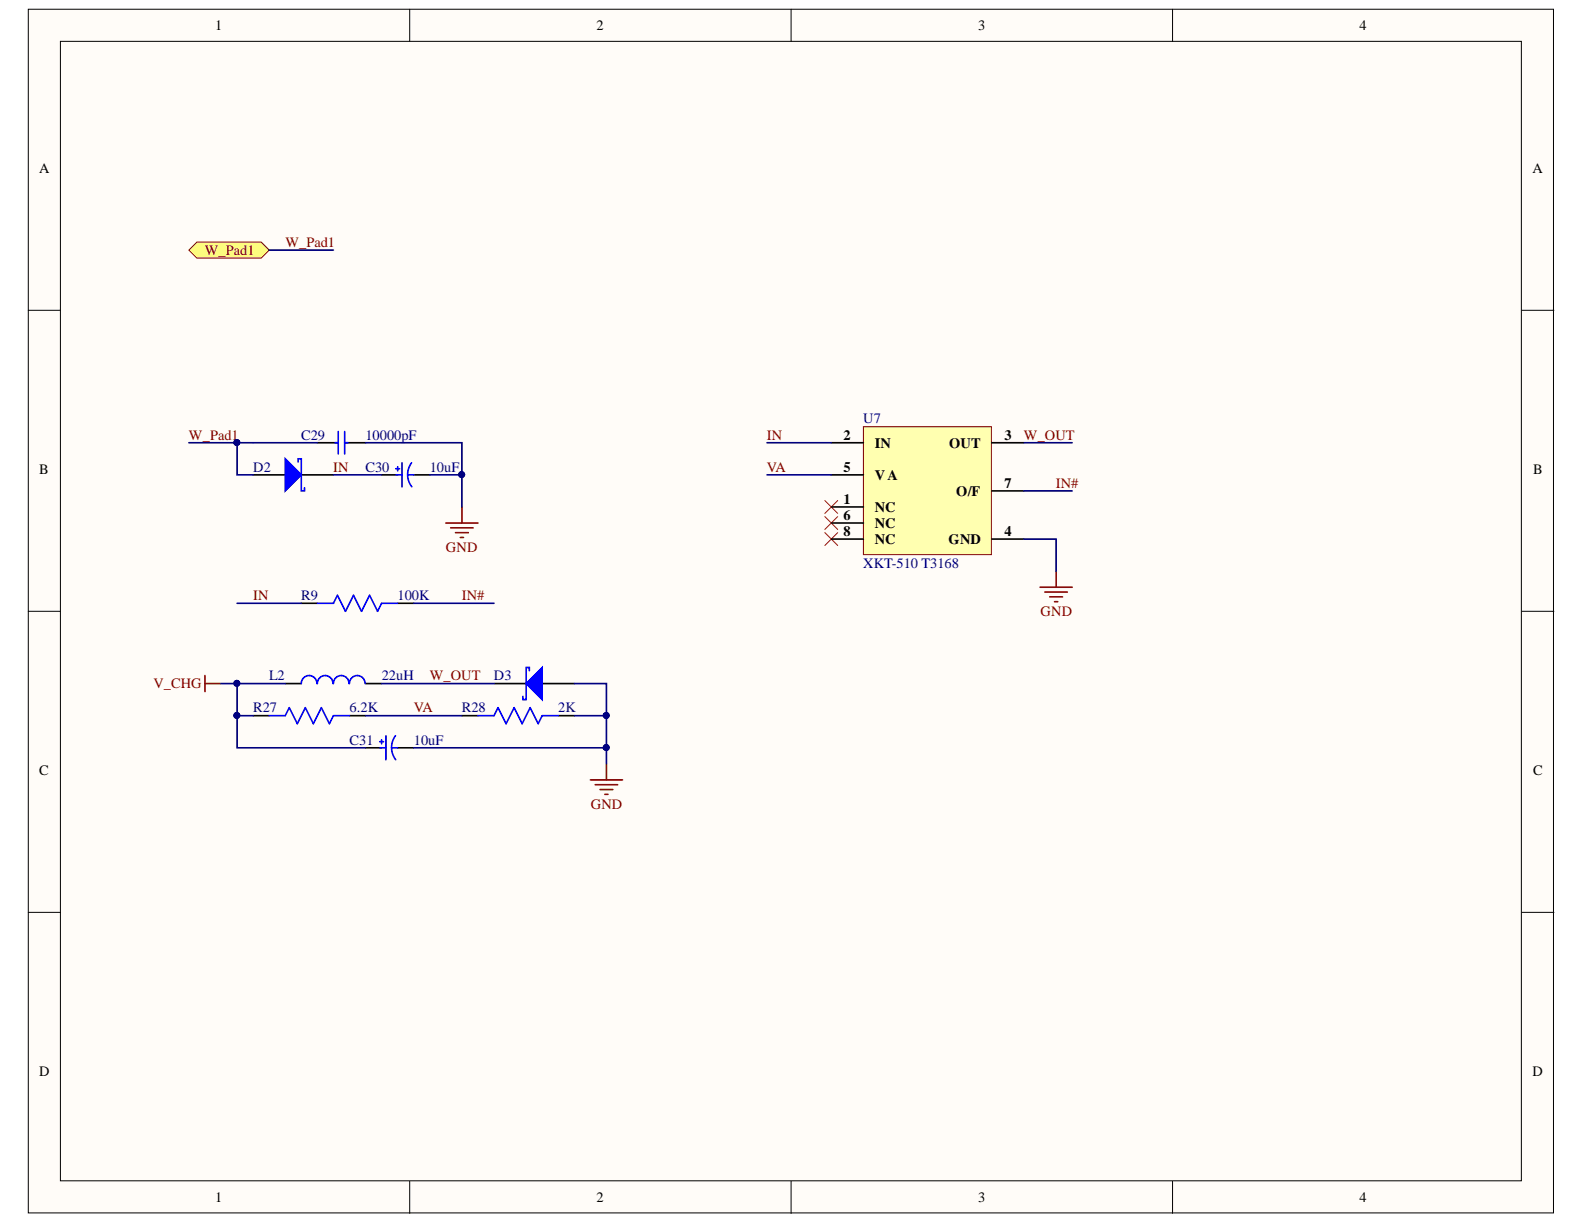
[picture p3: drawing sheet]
<svg xmlns="http://www.w3.org/2000/svg" width="279mm" height="216mm" viewBox="0 0 279 216" stroke-linecap="round" stroke-linejoin="round" font-family="sans-serif">
<g fill="#fffcf8" stroke="#000" stroke-width=".18">
<path d="M5 1.6h269v212.3h-269z"/>
<path d="M10.7 7.3h257.7v201h-257.7z"/>
</g>
<path d="M72.3 1.6v5.7M139.5 1.6v5.7M206.8 1.6v5.7M5 54.7h5.7M268.4 54.7h5.7M5 107.8h5.7M268.4 107.8h5.7M5 160.9h5.7M268.4 160.9h5.7M72.3 208.4v5.6M139.5 208.4v5.6M206.8 208.4v5.6" fill="none" stroke="#000" stroke-width=".18"/>
<g fill="none" stroke="#800000" stroke-width=".28">
<path d="M78.6 92.3h5.7M79.5 93.1h4M80.3 94h2.3M81.2 94.8h.6M81.5 89.4v2.9M36.2 119.2v2.8M183.5 103.6h5.6M184.3 104.4h4M185.2 105.3h2.2M186 106.1h.6M186.3 100.8v2.8M36.2 120.6h2.8"/>
<path d="M104.1 137.6h5.7M105 138.4h4M105.8 139.3h2.3M107 134.7v2.9M106.7 140.1h.6"/>
</g>
<path d="M145.5 88.3l2.3 2.3M145.5 91.1l2.3 2.3M145.5 94l2.3 2.2M147.8 88.3l-2.3 2.3M147.8 91.1l-2.3 2.3M147.8 94l-2.3 2.2" fill="none" stroke="#f00" stroke-width=".18"/>
<path d="M53.1 106.4h2.9M70.1 106.4h2.9M64.5 131.9h2.8M70.1 131.9h2.9" fill="none" stroke="#000" stroke-width=".28"/>
<path d="M56 106.4h2.8l.7-1.4 1.4 2.8 1.5-2.8 1.4 2.8 1.4-2.8 1.4 2.8 .7-1.4h2.8M67 130.8h.7M67 131.9h1.1M67.3 130.5v.7M68.1 129.8v4.2M69.1 131.9h1M69.8 129.8a3.5 3.5 0 0 0 0 4.2" fill="none" stroke="#00f" stroke-width=".28"/>
<path d="M33.3 44.1l1.4-1.4h11.4l1.4 1.4-1.4 1.4h-11.4z" fill-rule="evenodd" fill="#ffff80" stroke="#800000" stroke-width=".18"/>
<path d="M56 78.1h3.7M60.8 78.1h3.7M44.6 83.8h5.7M53.1 83.8h5.7M67.3 83.8h2.8M73 83.8h2.8M50.3 120.6h2.8M64.5 120.6h2.8" fill="none" stroke="#000" stroke-width=".28"/>
<g fill="none" stroke="#00f" stroke-width=".28">
<path d="M59.1 78.1h.6M59.7 76.1v4M60.8 76.1v4M60.8 78.1h.6M69.8 82.7h.7M69.9 83.8h1M70.1 82.3v.8M70.9 81.6v4.3M71.9 83.8h1.1M72.6 81.6a3.5 3.5 0 0 0 0 4.3M55.9 120.6a1.37 1.37 0 0 0-1.4-1.4 1.37 1.37 0 0 0-1.4 1.4M58.7 120.6a1.37 1.37 0 0 0-1.3-1.4 1.37 1.37 0 0 0-1.4 1.4"/>
<path d="M61.6 120.6a1.37 1.37 0 0 0-1.4-1.4 1.37 1.37 0 0 0-1.4 1.4M64.4 120.6a1.37 1.37 0 0 0-1.4-1.4 1.37 1.37 0 0 0-1.4 1.4"/>
</g>
<path d="M50.3 80.9l2.8 2.9-2.8 2.8z" fill="#00f"/>
<path d="M50.3 80.9l2.8 2.9-2.8 2.8zM52.6 81.5v-.6h.5v5.7h.6v-.6" fill="none" stroke="#00f" stroke-width=".28"/>
<path d="M87.1 120.6h5.7M95.6 120.6h5.7" fill="none" stroke="#000" stroke-width=".28"/>
<path d="M92.8 120.6l2.8-2.9v5.7z" fill="#00f"/>
<path d="M93.4 118.3v-.6h-.6v5.7h-.6v-.6M47.5 126.2h2.8l.7-1.4 1.4 2.9 1.5-2.9 1.4 2.9 1.4-2.9 1.4 2.9 .7-1.5h2.8M84.3 126.2h2.8l.7-1.4 1.5 2.9 1.4-2.9 1.4 2.9 1.4-2.9 1.4 2.9 .7-1.5h2.9M92.8 120.6l2.8-2.9v5.7z" fill="none" stroke="#00f" stroke-width=".28"/>
<path d="M44.6 126.2h2.9M61.6 126.2h2.9M81.5 126.2h2.8M98.5 126.2h2.8" fill="none" stroke="#000" stroke-width=".28"/>
<path d="M152.3 75.3h22.6v22.5h-22.6z" fill="#ffffb0" stroke="#800000" stroke-width=".18"/>
<path d="M146.6 78.1h5.7M175 78.1h5.6M146.6 89.4h5.7M146.6 95.1h5.7M146.6 83.8h5.7M146.6 92.3h5.7M175 95.1h5.6M175 86.6h5.6" fill="none" stroke="#000" stroke-width=".28"/>
<g fill="none" stroke="#000080" stroke-width=".28">
<path d="M47.5 44.1h11.3M33.3 78.1h22.7M41.8 78.1v5.7h2.8M64.5 78.1h17v5.7h-5.7M135.3 78.1h11.3M180.6 78.1h8.5M58.8 83.8h8.5M81.5 83.8v5.6M135.3 83.8h11.3M180.6 95.1h5.7v5.7M180.6 86.6h8.5M41.8 106.4h11.3"/>
<path d="M73 106.4h14.1M39 120.6h11.3M41.8 126.2v5.7h22.7M41.8 120.6v5.6h2.8M64.5 126.2h17M67.3 120.6h19.8M73 131.9h34M101.3 120.6h5.7v14.1M101.3 126.2h5.7"/>
</g>
<g fill="#000080" stroke="#000080" stroke-width=".18">
<circle cx="41.8" cy="78.1" r=".52"/>
<circle cx="41.8" cy="120.5" r=".52"/>
<circle cx="41.8" cy="126.2" r=".52"/>
<circle cx="81.4" cy="83.7" r=".52"/>
<circle cx="106.9" cy="131.9" r=".52"/>
<circle cx="106.9" cy="126.2" r=".52"/>
</g>
<g font-size="2.5">
<text x="38" y="5.3">1</text>
<text x="105.2" y="5.3">2</text>
<text x="172.6" y="5.3">3</text>
<text x="239.8" y="5.3">4</text>
<text x="6.9" y="30.4">A</text>
<text x="270.3" y="30.4">A</text>
<text x="148.8" y="77.6">2</text>
<text x="177.2" y="77.6">3</text>
<text x="6.9" y="83.6">B</text>
<text x="148.8" y="83.2">5</text>
<text x="154.3" y="79">IN</text>
<text x="167.4" y="79">OUT</text>
<text x="270.4" y="83.6">B</text>
<text x="148.8" y="88.9">1</text>
<text x="154.3" y="84.7">V A</text>
<text x="168.7" y="87.4">O/F</text>
<text x="177.2" y="86">7</text>
<text x="148.8" y="91.7">6</text>
<text x="148.8" y="94.5">8</text>
<text x="154.3" y="90.3">NC</text>
<text x="154.3" y="93.1">NC</text>
<text x="154.3" y="96">NC</text>
<text x="167.3" y="96">GND</text>
<text x="177.2" y="94.5">4</text>
<text x="6.9" y="136.7">C</text>
<text x="270.4" y="136.7">C</text>
<text x="6.9" y="189.8">D</text>
<text x="270.3" y="189.8">D</text>
<text x="38" y="212.1">1</text>
<text x="105.2" y="212.1">2</text>
<text x="172.6" y="212.1">3</text>
<text x="239.8" y="212.1">4</text>
</g>
<g font-size="2.5" fill="#800000">
<text x="36.1" y="45">W_Pad1</text>
<text x="50.3" y="43.6">W_Pad1</text>
<text x="33.3" y="77.6">W_Pad1</text>
<text x="135.3" y="77.6">IN</text>
<text x="180.6" y="77.6">W_OUT</text>
<text x="58.8" y="83.2">IN</text>
<text x="135.3" y="83.2">VA</text>
<text x="186.3" y="86">IN#</text>
<text x="78.7" y="97.3">GND</text>
<text x="44.7" y="105.9">IN</text>
<text x="81.5" y="105.9">IN#</text>
<text x="183.6" y="108.7">GND</text>
<text x="75.8" y="120">W_OUT</text>
<text x="27.1" y="121.4">V_CHG</text>
<text x="73" y="125.7">VA</text>
<text x="104.2" y="142.7">GND</text>
</g>
<g font-size="2.5" fill="#000080">
<text x="53.1" y="77.6">C29</text>
<text x="64.5" y="77.6">10000pF</text>
<text x="152.3" y="74.7">U7</text>
<text x="44.7" y="83.2">D2</text>
<text x="64.5" y="83.2">C30</text>
<text x="75.8" y="83.2">10uF</text>
<text x="152.3" y="100.2">XKT-510 T3168</text>
<text x="53.1" y="105.9">R9</text>
<text x="70.1" y="105.9">100K</text>
<text x="47.5" y="120">L2</text>
<text x="67.3" y="120">22uH</text>
<text x="87.1" y="120">D3</text>
<text x="44.7" y="125.7">R27</text>
<text x="61.7" y="125.7">6.2K</text>
<text x="81.5" y="125.7">R28</text>
<text x="98.5" y="125.7">2K</text>
<text x="61.7" y="131.3">C31</text>
<text x="73" y="131.3">10uF</text>
</g>
</svg>
